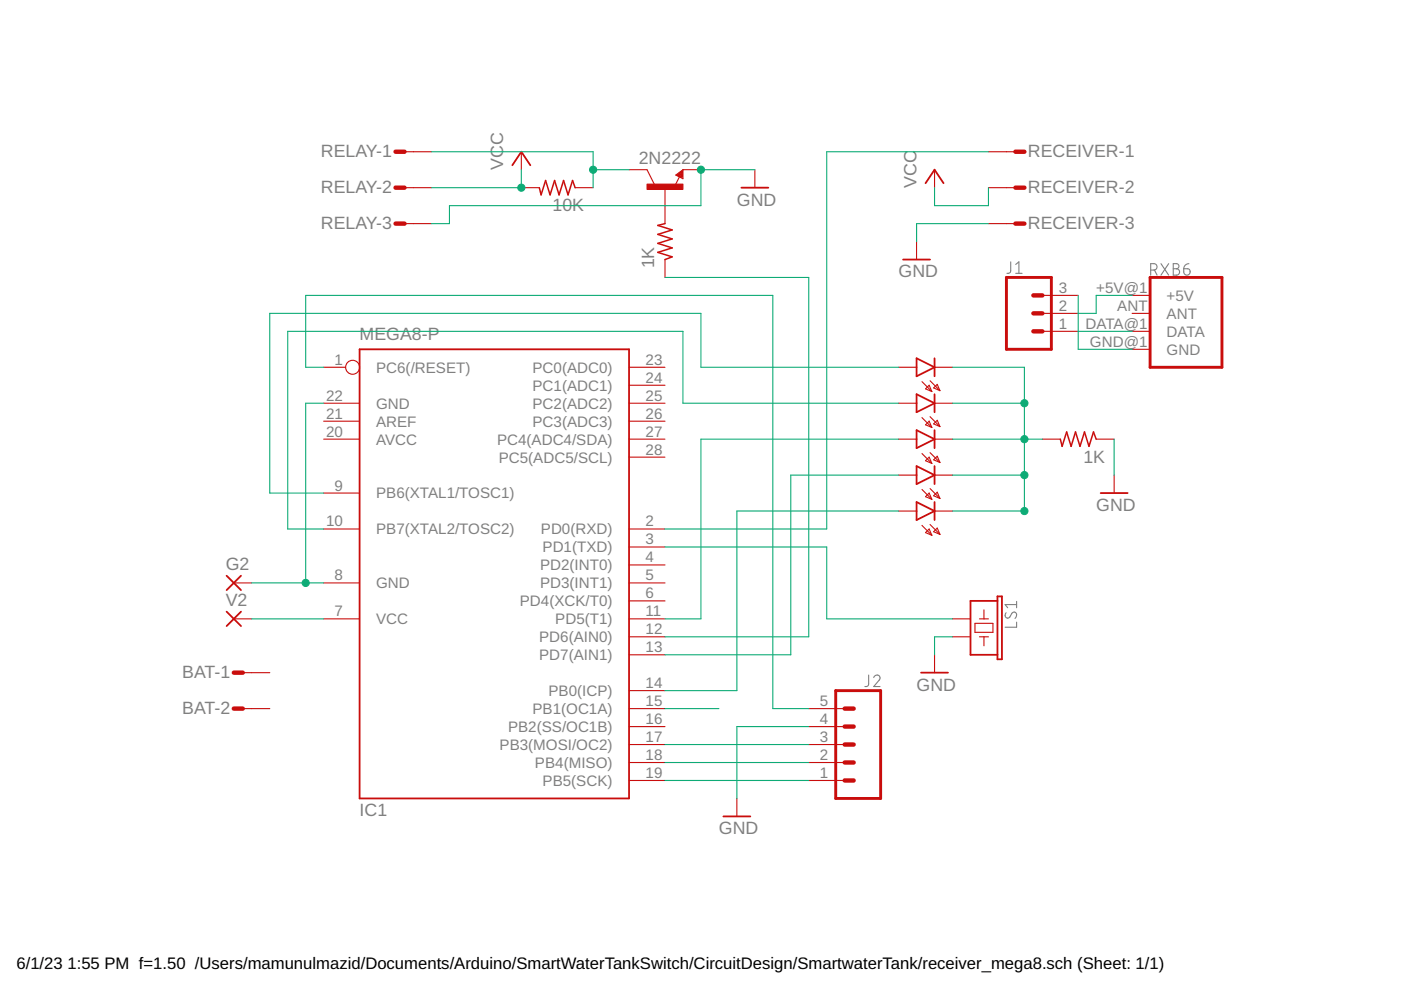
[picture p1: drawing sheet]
<svg xmlns="http://www.w3.org/2000/svg" width="297mm" height="210mm" viewBox="0 0 297 210" stroke-linecap="round" stroke-linejoin="round" font-family="sans-serif">
<g fill="none" stroke="#808080" stroke-width=".23">
<path d="M214.3 55.5v2.1l-.4 .3-.4 .1M215.3 58h1.4M215.3 56.1l.7-.6v2.5M244 57.3a1.19 1.19 0 0 0 1.2-.3l.1-.4-.3-.6-1-.1v2.4M244.8 57.3l.5 1M246.1 55.9l1.7 2.4M247.8 55.9l-1.7 2.4M248.8 55.9h.6a.54 .54 0 0 1 .6 .5 .54 .54 0 0 1-.6 .6 .68 .68 0 0 1 .7 .7 .68 .68 0 0 1-.7 .6h-.6zM248.8 57h.6M251 57h.8a.68 .68 0 0 1 .5 .7 .68 .68 0 0 1-.7 .6 .68 .68 0 0 1-.6-.6zM252.1 55.9l-.8 .3-.3 .8M213.3 129.9a.6 .6 0 0 0-.1 .9 .6 .6 0 0 0 .9 0l.4-.8a.59 .59 0 0 1 .9-.1 .59 .59 0 0 1 .1 .9l-.3 .3"/>
<path d="M215.5 131.9v1.1h-2.4M215.5 127.5v1.4M215.5 128.2h-2.4l.6 .7M184.2 143.1l-.1 2.1-.3 .3-.4 .1M185.3 143.7a.66 .66 0 0 1 .9-.5 .66 .66 0 0 1 .2 1l-1.1 1.4h1.3"/>
</g>
<path d="M213.4 58.8h9.5v15.3h-9.5zM243.8 58.8h15.3v19.1h-15.3zM177.2 146.4h9.5v22.9h-9.5z" fill="none" stroke="#c90d0c" stroke-width=".61"/>
<g fill="none" stroke="#c90d0c" stroke-width=".23">
<path d="M85.8 39.8h5.7M85.8 32.2h5.7M110.5 32.2v3.8M110.5 39.8h3.8M121.9 39.8h3.9M133.4 36h3.8l1.5 3M141 39.8v7.6M143.3 37.1l1.5-1.1v1.9zM144.1 37.5l-1 1.8M144.8 36h3.8M160 36v3.8M198.1 36v3.8"/>
<path d="M209.6 39.8h5.7M209.6 32.2h5.7M85.8 47.4h5.7M141 55v3.8M194.3 51.2v3.8M209.6 47.4h5.7M68.6 77.9h4.7M133.4 77.9h7.6M190.5 77.9h3.8M198.1 77.9h3.9M221 66.4h7.6M221 62.6h7.6"/>
<path d="M221 70.3h7.6M240 74.1h3.8M240 66.4h3.8M240 62.6h3.8M240 70.3h3.8M68.6 93.1h7.6M68.6 85.5h7.6M68.6 89.3h7.6M133.4 93.1h7.6M133.4 85.5h7.6M133.4 89.3h7.6M133.4 96.9h7.6"/>
<path d="M133.4 81.7h7.6M190.5 93.1h3.8M190.5 85.5h3.8M195.5 96.2l2.1 2.1M195.5 88.5l2.1 2.1M195.5 80.9l2.1 2.1M196.2 97.7l.8-.8 .6 1.4zM196.2 90.1l.8-.8 .6 1.3zM196.2 82.4l.8-.7 .6 1.3zM197.2 96l2.1 2.1M197.2 88.3l2.1 2.1M197.2 80.7l2.1 2.1"/>
<path d="M198 97.5l.7-.8 .6 1.4zM198 89.9l.7-.8 .6 1.3zM198 82.3l.7-.8 .6 1.3zM198.1 93.1h3.9M198.1 85.5h3.9M221 93.1h3.8M232.4 93.1h3.8M68.6 112.2h7.6M68.6 104.5h7.6M133.4 112.2h7.6M133.4 119.8h7.6M133.4 116h7.6"/>
<path d="M190.5 108.4h3.8M190.5 100.7h3.8M195.5 111.4l2.1 2.1M195.5 103.8l2.1 2.1M196.2 112.9l.8-.7 .6 1.3zM196.2 105.3l.8-.8 .6 1.4zM197.2 111.2l2.1 2.1M197.2 103.6l2.1 2.1M198 112.7l.7-.7 .6 1.3zM198 105.1l.7-.7 .6 1.3zM198.1 108.4h3.9M198.1 100.7h3.9"/>
<path d="M236.2 100.7v3.8M49.6 131.2h3.8M49.6 123.6h3.8M68.6 131.2h7.6M68.6 123.6h7.6M133.4 131.2h7.6M133.4 135h7.6M133.4 123.6h7.6M133.4 138.8h7.6M133.4 127.4h7.6M198.1 138.8v3.8M202 131.2h3.8"/>
<path d="M202 135h3.8M206.7 132.2h3.8v1.9h-3.8zM207.7 131.2h1.9M207.7 135h1.9M208.6 129.3v1.9M208.6 135v1.9M51.5 150.2h5.7M51.5 142.6h5.7M133.4 157.9h7.6M133.4 154.1h7.6M133.4 150.2h7.6M133.4 146.4h7.6"/>
<path d="M171.5 157.9h7.6M171.5 154.1h7.6M171.5 150.2h7.6M133.4 165.5h7.6M133.4 161.7h7.6M156.2 169.3v3.8M171.5 165.5h7.6M171.5 161.7h7.6"/>
<circle cx="74.8" cy="77.9" r="1.48"/>
</g>
<g fill="none" stroke="#c90d0c" stroke-width=".38">
<path d="M108.6 35l1.9-2.8 1.9 2.8M144 37.1l.4-.2v.6l-.7-.4 .9-.7v1.1M157.2 39.8h5.7M196.2 38.8l1.9-2.8 1.9 2.8M191.5 55h5.7M76.2 74.1h57.2v95.2h-57.2zM194.3 76l3.8 1.9-3.8 1.9zM198.1 76v3.8M194.3 83.6l3.8 1.9-3.8 1.9zM194.3 91.2l3.8 1.9-3.8 1.9zM194.3 98.8l3.8 1.9-3.8 1.9zM198.1 83.6v3.8"/>
<path d="M198.1 91.2v3.8M198.1 98.8v3.8M194.3 106.4l3.8 2-3.8 1.9zM198.1 106.4v3.9M233.4 104.5h5.7M48 129.7l3.1 3M48 122.1l3.1 3M51.1 129.7l-3.1 3M51.1 122.1l-3.1 3M211.5 127.4h-5.7v11.4h5.7M211.5 126.4h.9v13.4h-.9zM195.3 142.6h5.7"/>
<path d="M153.4 173.1h5.7"/>
</g>
<path d="M114.3 39.8l.4 1.5 1-3 .9 3 1-3 .9 3 1-3 .9 3 1-3 .5 1.5M141 47.4l-1.5 .4 3 .9-3 1 3 1-3 .9 3 1-3 .9 3 1-1.5 .5M224.8 93.1l.4 1.5 .9-3 1 3 .9-3 1 3 .9-3 1 3 .9-3 .6 1.5" fill="none" stroke="#c90d0c" stroke-width=".32"/>
<path d="M137.2 39h7.6v1.2h-7.6z" fill="#c90d0c" stroke="#c90d0c" stroke-width=".21"/>
<g fill="none" stroke="#c90d0c" stroke-width=".93">
<path d="M83.9 32.2h1.9M83.9 39.8h1.9M215.3 32.2h1.9M215.3 39.8h1.9M83.9 47.4h1.9M215.3 47.4h1.9M219.1 62.6h1.9M219.1 66.4h1.9M219.1 70.3h1.9M49.6 150.2h1.9M49.6 142.6h1.9M179.1 157.9h1.9"/>
<path d="M179.1 150.2h1.9M179.1 154.1h1.9M179.1 161.7h1.9M179.1 165.5h1.9"/>
</g>
<g fill="none" stroke="#0dab76" stroke-width=".23">
<path d="M91.5 32.2h34.3v7.6M110.5 36v3.8h-19M125.8 36h7.6M160 36h-11.4v7.6h-53.3v3.8h-3.8M198.1 39.8v3.8h11.5v-3.8M209.6 32.2h-34.3v80h-34.3M141 58.8h30.5v76.2h-30.5M209.6 47.4h-15.3v3.8M68.6 77.9h-3.8v-15.3h99.1v87.6h7.6M190.5 77.9h-41.9v-11.5h-91.4v38.1h11.4M202 77.9h15.2v30.5h-15.2M228.6 70.3h11.4"/>
<path d="M228.6 62.6v11.5h11.4M240 62.6h-7.6v3.8h-3.8M68.6 85.5h-3.8v38.1M190.5 93.1h-41.9v38.1h-7.6M190.5 85.5h-45.7v-15.2h-83.8v41.9h7.6M202 93.1h19M202 85.5h15.2M236.2 93.1v7.6M141 116h34.3v15.2h26.7M190.5 108.4h-34.3v38h-15.2M190.5 100.7h-22.8v38.1h-26.7M202 100.7h15.2"/>
<path d="M53.4 123.6h15.2M53.4 131.2h15.2M202 135h-3.9v3.8M141 157.9h30.5M141 150.2h11.4M171.5 154.1h-15.3v15.2M141 165.5h30.5M141 161.7h30.5"/>
</g>
<g fill="#0dab76" stroke="#0dab76" stroke-width=".21">
<circle cx="148.6" cy="36" r=".76"/>
<circle cx="110.5" cy="39.8" r=".76"/>
<circle cx="217.2" cy="100.7" r=".76"/>
<circle cx="217.2" cy="93.1" r=".76"/>
<circle cx="217.2" cy="85.5" r=".76"/>
<circle cx="217.2" cy="108.4" r=".76"/>
<circle cx="64.8" cy="123.6" r=".76"/>
<circle cx="125.8" cy="36" r=".76"/>
</g>
<g font-size="3.8" fill="#808080">
<text x="68" y="33.3">RELAY-1</text>
<text x="106.7" y="36" transform="rotate(-90 106.7 36)">VCC</text>
<text x="135.4" y="34.8">2N2222</text>
<text x="217.9" y="33.3">RECEIVER-1</text>
<text x="68" y="40.9">RELAY-2</text>
<text x="194.3" y="39.8" transform="rotate(-90 194.3 39.8)">VCC</text>
<text x="217.9" y="40.9">RECEIVER-2</text>
<text x="117.1" y="44.7">10K</text>
<text x="156.2" y="43.6">GND</text>
<text x="68" y="48.5">RELAY-3</text>
<text x="217.9" y="48.5">RECEIVER-3</text>
<text x="138.7" y="56.9" transform="rotate(-90 138.7 56.9)">1K</text>
<text x="190.5" y="58.8">GND</text>
<text x="76.2" y="72.2">MEGA8-P</text>
<text x="229.7" y="98.1">1K</text>
<text x="232.4" y="108.3">GND</text>
<text x="47.9" y="120.8">G2</text>
<text x="47.9" y="128.4">V2</text>
<text x="38.6" y="143.8">BAT-1</text>
<text x="194.3" y="146.4">GND</text>
<text x="38.6" y="151.4">BAT-2</text>
<text x="76.2" y="173.1">IC1</text>
<text x="152.4" y="176.9">GND</text>
</g>
<g font-size="3.5">
<text x="3.5" y="205.4">6/1/23</text>
<text x="14.3" y="205.4">1:55 PM f=1.50 /Users/mamunulmazid/Documents/Arduino/SmartWaterTankSwitch/CircuitDesign/SmartwaterTank/receiver_mega8.sch (Sheet: 1/1)</text>
</g>
<g font-size="3.2" fill="#808080">
<text x="224.5" y="65.9">2</text>
<text x="224.5" y="62.1">3</text>
<text x="232.4" y="62.1">+5V@1</text>
<text x="236.9" y="65.9">ANT</text>
<text x="247.4" y="63.8">+5V</text>
<text x="224.5" y="69.7">1</text>
<text x="230.1" y="69.7">DATA@1</text>
<text x="247.4" y="67.6">ANT</text>
<text x="247.4" y="71.4">DATA</text>
<text x="70.9" y="77.3">1</text>
<text x="136.9" y="77.3">23</text>
<text x="231.1" y="73.5">GND@1</text>
<text x="247.4" y="75.2">GND</text>
<text x="79.7" y="79">PC6(/RESET)</text>
<text x="112.9" y="82.8">PC1(ADC1)</text>
<text x="112.9" y="79">PC0(ADC0)</text>
<text x="136.9" y="81.2">24</text>
<text x="69.2" y="85">22</text>
<text x="69.2" y="88.8">21</text>
<text x="79.7" y="86.6">GND</text>
<text x="112.9" y="86.6">PC2(ADC2)</text>
<text x="136.9" y="88.8">26</text>
<text x="136.9" y="85">25</text>
<text x="69.2" y="92.6">20</text>
<text x="79.7" y="90.4">AREF</text>
<text x="79.7" y="94.3">AVCC</text>
<text x="105.4" y="94.3">PC4(ADC4/SDA)</text>
<text x="112.9" y="90.4">PC3(ADC3)</text>
<text x="136.9" y="92.6">27</text>
<text x="105.7" y="98.1">PC5(ADC5/SCL)</text>
<text x="136.9" y="96.4">28</text>
<text x="70.9" y="104">9</text>
<text x="79.7" y="105.7">PB6(XTAL1/TOSC1)</text>
<text x="69.2" y="111.6">10</text>
<text x="79.7" y="113.3">PB7(XTAL2/TOSC2)</text>
<text x="114.7" y="113.3">PD0(RXD)</text>
<text x="136.9" y="111.6">2</text>
<text x="115" y="117.1">PD1(TXD)</text>
<text x="136.9" y="119.2">4</text>
<text x="136.9" y="115.4">3</text>
<text x="70.9" y="123.1">8</text>
<text x="79.7" y="124.7">GND</text>
<text x="114.5" y="124.7">PD3(INT1)</text>
<text x="114.5" y="120.9">PD2(INT0)</text>
<text x="136.9" y="123.1">5</text>
<text x="70.9" y="130.7">7</text>
<text x="110.2" y="128.5">PD4(XCK/T0)</text>
<text x="136.9" y="130.7">11</text>
<text x="136.9" y="126.9">6</text>
<text x="79.7" y="132.3">VCC</text>
<text x="114.3" y="136.2">PD6(AIN0)</text>
<text x="117.7" y="132.3">PD5(T1)</text>
<text x="136.9" y="134.5">12</text>
<text x="114.3" y="140">PD7(AIN1)</text>
<text x="136.9" y="138.3">13</text>
<text x="116.3" y="147.6">PB0(ICP)</text>
<text x="136.9" y="149.7">15</text>
<text x="136.9" y="145.9">14</text>
<text x="173.8" y="149.7">5</text>
<text x="107.7" y="155.2">PB2(SS/OC1B)</text>
<text x="112.9" y="151.4">PB1(OC1A)</text>
<text x="136.9" y="153.5">16</text>
<text x="173.8" y="153.5">4</text>
<text x="105.9" y="159">PB3(MOSI/OC2)</text>
<text x="136.9" y="161.1">18</text>
<text x="136.9" y="157.3">17</text>
<text x="173.8" y="161.1">2</text>
<text x="173.8" y="157.3">3</text>
<text x="113.4" y="162.8">PB4(MISO)</text>
<text x="115" y="166.6">PB5(SCK)</text>
<text x="136.9" y="165">19</text>
<text x="173.8" y="165">1</text>
</g>
</svg>
